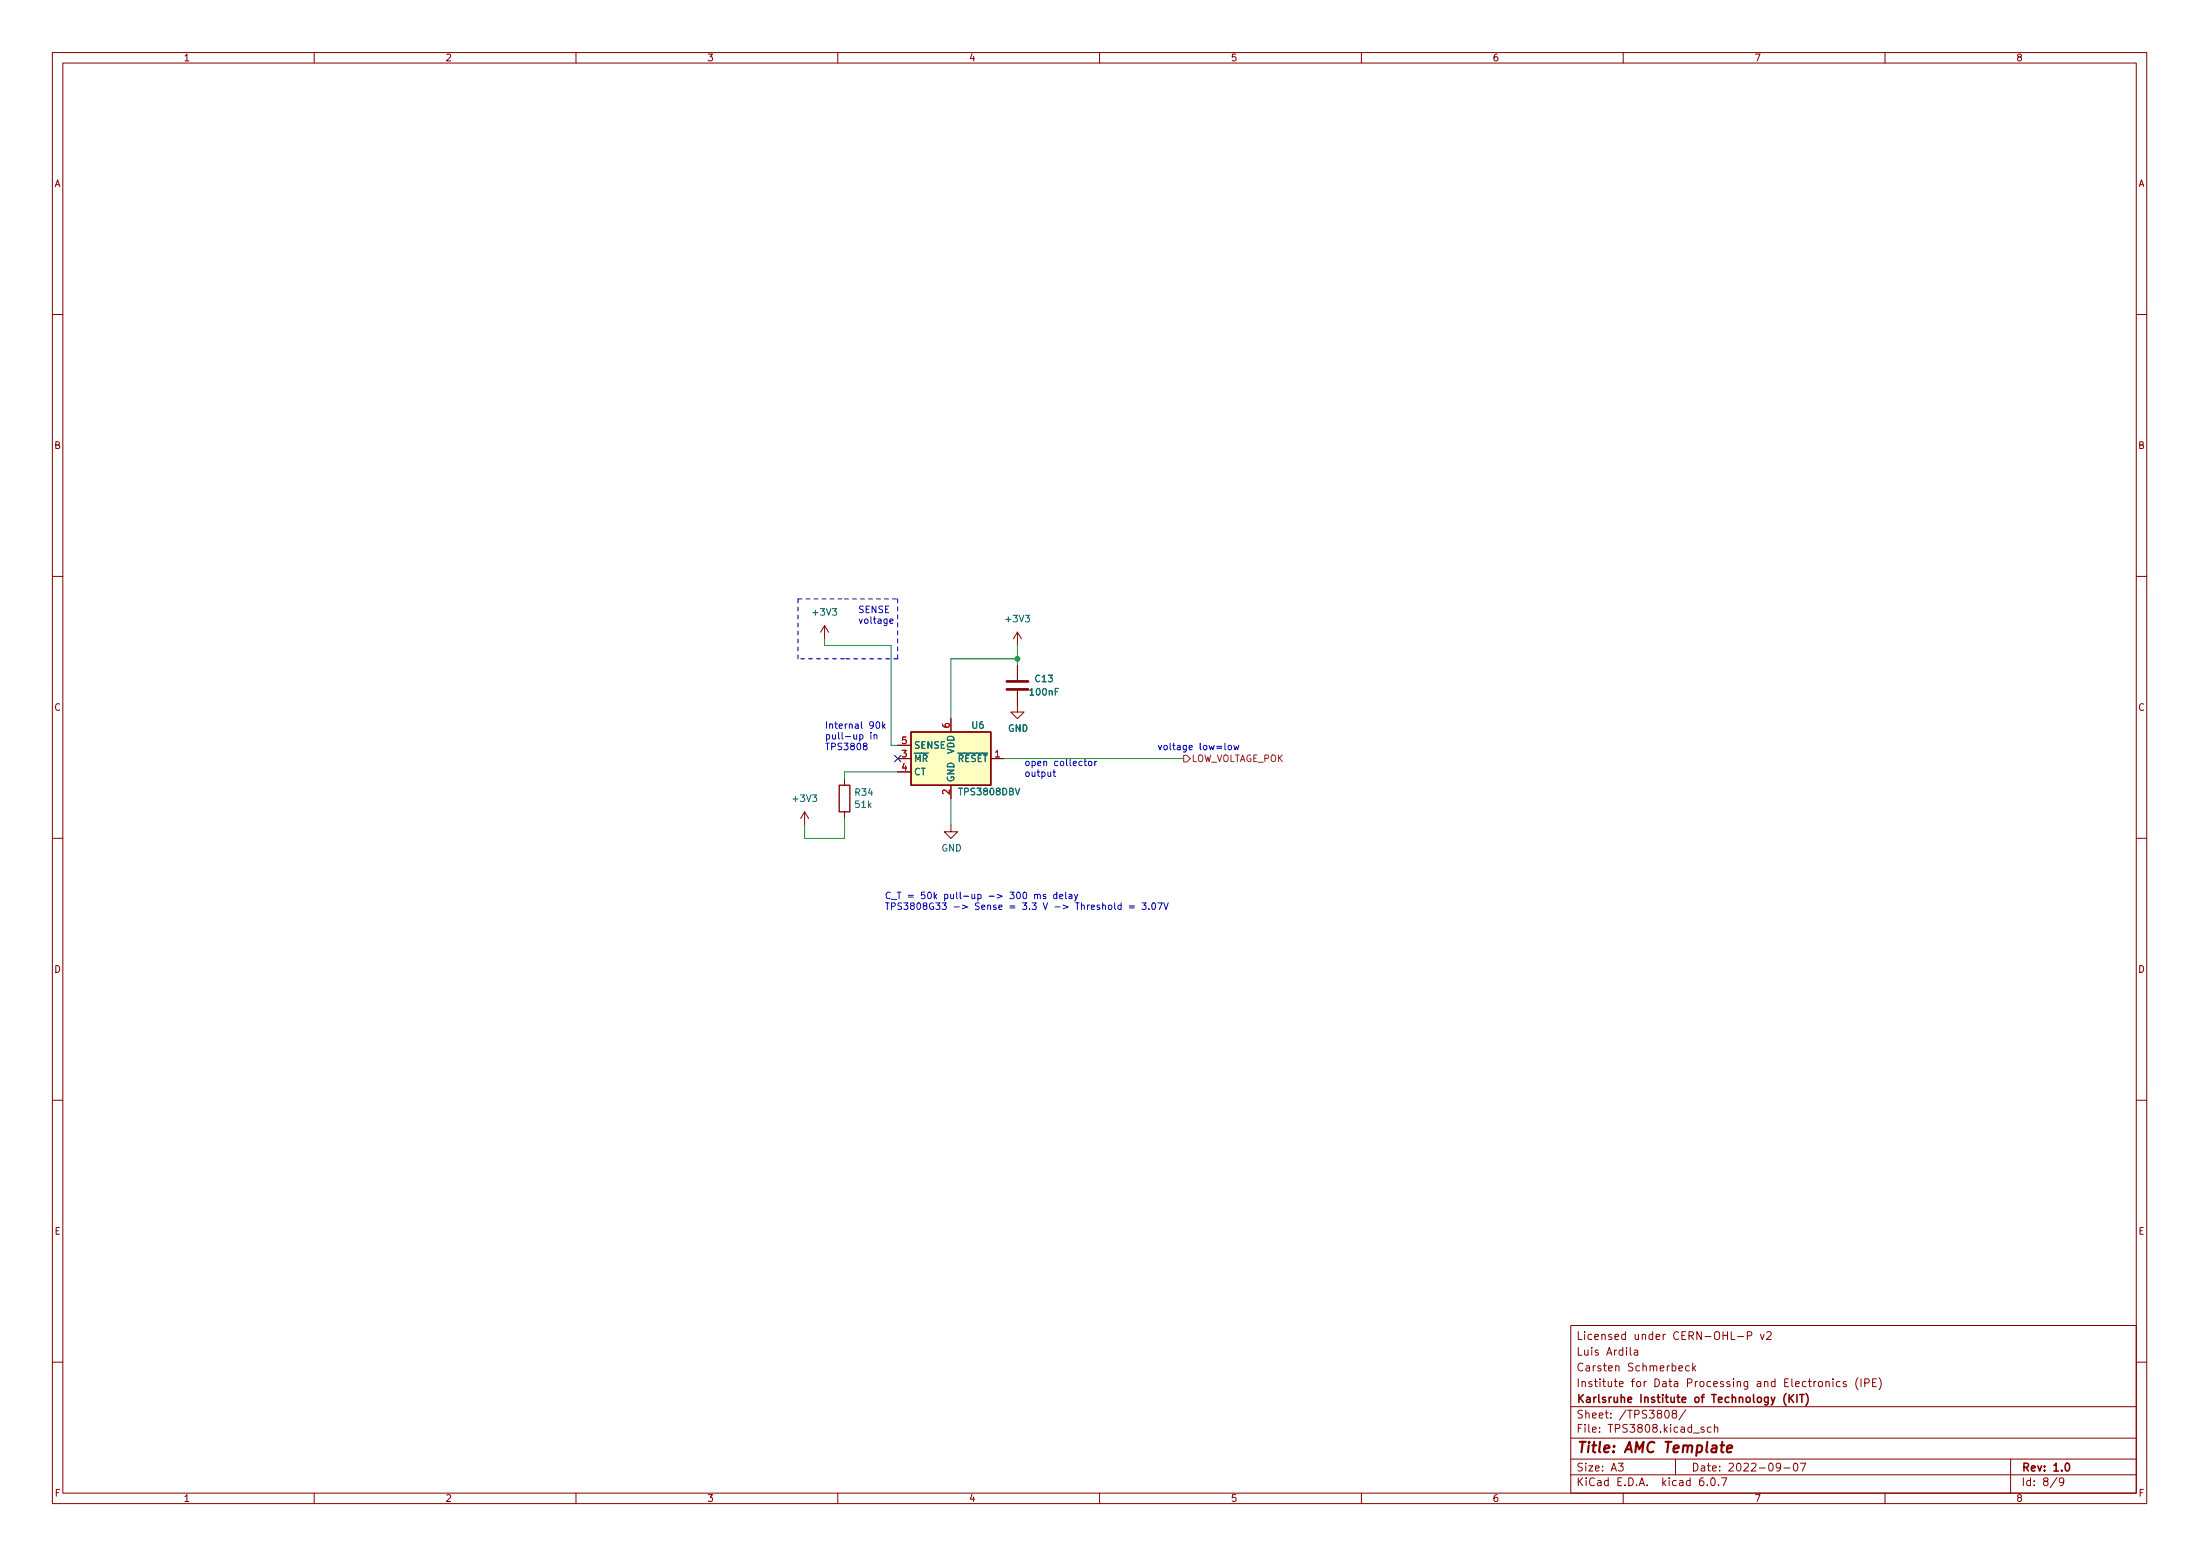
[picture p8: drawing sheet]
<svg xmlns="http://www.w3.org/2000/svg" width="420mm" height="297mm" viewBox="0 0 420 297" stroke-linecap="round" stroke-linejoin="round" font-family="sans-serif">
<g fill="none" stroke="#840000" stroke-width=".19">
<path d="M10 10h400v277h-400zM12 12h396v273h-396zM60 10v2M110 10v2M160 10v2M210 10v2M260 10v2M310 10v2M360 10v2M10 60h2M408 60h2M10 110h2"/>
<path d="M157.5 119.4l-.8 1.3M157.5 119.4v2.6M157.5 119.4l.7 1.3M408 110h2M181.6 137.2v2.5M194.3 131.9v4h1.3l-1.3 1.3-1.3-1.3h1.3M194.3 120.7l-.8 1.3M194.3 120.7v2.5M194.3 127v2.8M194.3 120.7l.8 1.3M153.7 155l-.8 1.2M153.7 155v2.5"/>
<path d="M153.7 155l.7 1.2M161.3 148.6v1.3M161.3 155v1.2M171.4 144.8h2.6M171.4 147.4h2.6M171.4 142.3h2.6M181.6 157.5v1.3h1.3l-1.3 1.3-1.3-1.3h1.3M181.6 149.9v2.5M189.2 144.8h2.6M10 160h2M408 160h2M10 210h2"/>
<path d="M408 210h2M300 253h108v32h-108zM311.4 257.2v1.3l.2 .2M312.1 257.8h.6l.1 .9M312.8 258.1h-.5a.29 .29 0 0 0-.2 .3 .29 .29 0 0 0 .2 .3l.5-.1M331.9 255.1h1.1M333.7 255l.7-.1 .2-.2-.1-.3-.2-.2h-.6v1.5M336.2 254.7l.4 1 .3-1M337.4 254.4l.6-.2 .2 .2 .1 .2-.9 1.1h.9M10 260h2M300 278.5h108M300 274.5h108"/>
<path d="M300 268.5h108M309.1 279.3h.9l-.5 .6 .4 .1v.7l-.2 .1-.6-.1M318.1 269.3l.2-.1a.8 .8 0 0 1 .5 .8 .8 .8 0 0 1-.5 .7 .99 .99 0 0 1-.2-1.4zM319.6 269.9l-.2-.3v-.2l.2-.2 .5 .1 .1 .2-.1 .2-.6 .2-.1 .2v.5l.2 .1h.3l.3-.3v-.3l-.3-.2M320 278.5v3M320.6 261.2l.8-.1-.1-.3-.4-.1-.3 .2 .1 .7h.6M321.9 269.1l-1.3 2M322.6 260.8l-.4-.1-.3 .3 .2 .6h.5M323.3 260.2v1.5M323.4 261.1l.4 .6M323.8 260.7l-.5 .6M325.4 272.5l-.3-.1-.2 .2v.2l.5 .2v.3h-.5"/>
<path d="M326.8 272.5l-.4-.1-.3 .3 .1 .6h.6M327.4 272.6l.2-.2 .4 .1 .1 .9M327.4 271.9v1.5M340.1 280l-.3 .2h-.3l-.3-.2 .2-.6 .4-.1 .2 .2a.99 .99 0 0 1-.4 1.3h-.2M342.7 279.4l.2-.1a.8 .8 0 0 1 .5 .8 .8 .8 0 0 1-.5 .7 1 1 0 0 1-.2-1.4zM343.8 279.3h1.1l-.7 1.5M347.4 263.8l.4-.1 .3 .3v.4l-.3 .3-.4-.1-.1-.2zM348.7 263.9l.2-.2 .4 .1 .1 .9M348.7 263.7v1M350.1 263.2v.2M350.1 263.7v1M351.4 263.8l-.4-.1-.3 .3 .2 .6h.5"/>
<path d="M352.6 263.8l-.4-.1-.2 .2 .1 .2 .5 .2v.3h-.6M354.9 263a1.72 1.72 0 0 0 0 2.3M355.4 263.2v1.5M356.1 264l.7-.1 .2-.2-.1-.3-.2-.2h-.6v1.5M357.6 263.9h.5M358.4 263.2h-.8v1.5h.8M358.9 263a1.72 1.72 0 0 1 0 2.3M384 278.5v6.5M408 260h2M60 285v2M110 285v2M160 285v2"/>
<path d="M210 285v2M260 285v2M300 281.5h108M310 285v2M325.3 282.1a.59 .59 0 0 0-.7 .7v.5l.1 .2 .4 .1 .3-.1v-.5l-.1-.2-.4-.1-.3 .3M326.1 283.5v.1M326.8 282.3l.3-.2a.8 .8 0 0 1 .5 .8 .8 .8 0 0 1-.5 .7l-.3-.1-.1-.5zM328.2 283.5v.1M328.8 282.1h1l-.7 1.5M340.7 280.2h1.2M360 285v2M392.9 282l-1.3 2"/>
<path d="M394.1 282.8l-.3 .2h-.2l-.3-.2 .1-.6 .4-.1 .3 .2a.99 .99 0 0 1-.4 1.3h-.3"/>
</g>
<path d="M341.1 266a1.73 1.73 0 0 0 0 2.3M341.7 266.2v1.5M341.9 266.9l.6 .8M342.5 266.2l-.8 .9M343.2 266.2v1.5M343.7 266.2h.8M344.1 266.2v1.5M344.9 266a1.73 1.73 0 0 1 0 2.3M394.6 279.4l.2-.1a.8 .8 0 0 1 .5 .8 .8 .8 0 0 1-.5 .7 1 1 0 0 1-.2-1.4z" fill="none" stroke="#840000" stroke-width=".3"/>
<path d="M328.6 275.9h.7M328.9 275.2l-.2 1.8 .1 .1 .4 .1M329.8 276.6l1-.2-.1-.4-.5-.1-.3 .3-.1 .9h.8" fill="none" stroke="#840000" stroke-width=".4"/>
<path d="M174 139.7h15.2v10.2h-15.2zM160.3 149.9h2v5.1h-2z" fill="none" stroke="#840000" stroke-width=".25"/>
<path d="M174 139.7h15.2v10.2h-15.2z" fill="#ffffc2" stroke="#ffffc2" stroke-width=".19"/>
<path d="M192.3 131.6h4M192.3 130.1h4" fill="none" stroke="#840000" stroke-width=".51"/>
<path d="M226.1 144.2h.6l.6 .6-.6 .7h-.6z" fill="none" stroke="#725600" stroke-width=".19"/>
<g fill="none" stroke="#0000c2" stroke-width=".19">
<path d="M170 118.6l.6-.1-.1-.3h-.4l-.1 .1v.6h.5M166.3 139.8v.1M167.4 137.9l.2-.1a.68 .68 0 0 1 .4 .6 .68 .68 0 0 1-.4 .6l-.3-.4zM168.6 137.8v1.2M168.7 138.6l.3 .4M169 138.2l-.4 .5M165.1 142.4l-.2-.2v-.2l.2-.1h.4v.4l-.5 .2-.1 .2v.3l.2 .1h.3l.2-.2v-.2l-.2-.3M166.3 140.2v.9M166.9 140.4l.2-.2 .3 .1 .1 .8M166.9 140.2v.9M201.1 147.4h.5M201.3 146.9v1.1l.3 .2"/>
<path d="M207 145.3h.5M207.2 144.9v1.1l.3 .2M208 145.4l.3-.1 .2 .3v.3l-.2 .3-.3-.1-.1-.2zM209.1 145.3v.9M209.4 145.3l-.3 .3M233.9 141.9v1.1l.2 .1M234.7 142.4l.3-.1 .2 .2v.4l-.2 .2h-.3l-.2-.2zM235.6 142.3l.3 .8 .2-.6 .3 .6 .2-.8M197.6 170.8l.2-.1 .3 .1v.8M197.6 170.7v.9M198.1 170.9l.2-.2 .3 .1 .1 .8M199.7 170.8l-.3-.1-.2 .2 .1 .2 .4 .1v.3h-.5"/>
<path d="M201.8 170.8l-.3-.1-.3 .3 .1 .5h.5M201.8 170.3v1.3M202.4 171.1l.6-.1-.1-.2-.3-.1-.2 .2v.6h.5M203.5 170.3v1.1l.2 .2M204.2 170.8h.5v.8M204.7 171l-.4 .1-.2 .2 .2 .3 .4-.1M205.2 170.7l.3 .9M205.8 170.7l-.4 1.2-.2 .1M210.6 172.9l.2-.1h.3v.8M211.8 172.8h.3l.2 .2v.4l-.2 .2h-.3l-.1-.2zM212.9 172.3v1.1l.2 .2M214.1 172.8h-.4l-.2 .2 .1 .6h.5"/>
<path d="M214.1 172.3v1.3M215.7 173h.9M215.7 173.3h.9M218.1 172.3h.8l-.4 .5 .3 .2v.5l-.2 .1-.5-.1M219.4 173.5v.1M220.1 172.4l.2-.1a.68 .68 0 0 1 .4 .7 .68 .68 0 0 1-.4 .6 .84 .84 0 0 1-.2-1.2zM221.1 172.3h.9l-.6 1.3M222.3 172.3l.4 1.3 .4-1.3"/>
</g>
<path d="M152.4 114.3h8.9M161.3 114.3h10.1M171.4 114.3v11.5M152.4 125.8v-11.5M161.3 125.8h-8.9M171.4 125.8h-10.1" fill="none" stroke="#0000c2" stroke-width=".19" stroke-dasharray=".8 .8"/>
<path d="M157.5 122v1.2h12.7v19.1h1.2M194.3 123.2v3.8M194.3 125.8h-12.7v11.4M161.3 156.2v3.9h-7.6v-2.6M171.4 147.4h-10.1v1.2M181.6 152.4v5.1M191.8 144.8h34.3" fill="none" stroke="#009600" stroke-width=".19"/>
<path d="M170.8 144.2l1.3 1.2M172.1 144.2l-1.3 1.2" fill="none" stroke="#000084" stroke-width=".19"/>
<circle cx="194.3" cy="125.8" r=".46" fill="#009600" stroke="#009600" stroke-width=".19"/>
<text font-size="2.8" fill="#840000" x="301" y="277.3">Title: AMC Template</text>
<g font-size="2.1" fill="#840000">
<text x="301" y="255.8">Licensed under CERN-OHL-P v2</text>
<text x="301" y="261.8">Carsten Schmerbeck</text>
<text x="301" y="258.8">Luis Ardila</text>
<text x="301" y="267.8">Karlsruhe Institute of Technology (KIT)</text>
<text x="301" y="264.8">Institute for Data Processing and Electronics (IPE)</text>
<text x="301" y="273.5">File: TPS3808.kicad_sch</text>
<text x="301" y="270.8">Sheet: /TPS3808/</text>
<text x="301" y="280.9">Size: A3</text>
<text x="323" y="280.9">Date: 2022-09-07</text>
<text x="386" y="280.9">Rev: 1.0</text>
<text x="301" y="283.7">KiCad E.D.A. kicad 6.0.7</text>
<text x="386" y="283.7">Id: 8/9</text>
</g>
<g font-size="1.8" fill="#840000">
<text x="35" y="11.7">1</text>
<text x="85" y="11.7">2</text>
<text x="135" y="11.7">3</text>
<text x="185" y="11.7">4</text>
<text x="235" y="11.7">5</text>
<text x="285" y="11.7">6</text>
<text x="335" y="11.7">7</text>
<text x="385" y="11.7">8</text>
<text x="10.3" y="35.7">A</text>
<text x="408.3" y="35.7">A</text>
<text x="10.3" y="85.7">B</text>
<text x="408.3" y="85.7">B</text>
<text x="10.3" y="135.7">C</text>
<text x="408.3" y="135.7">C</text>
<text x="10.3" y="185.7">D</text>
<text x="408.3" y="185.7">D</text>
<text x="10.4" y="235.7">E</text>
<text x="408.4" y="235.7">E</text>
<text x="10.4" y="285.7">F</text>
<text x="35" y="286.7">1</text>
<text x="85" y="286.7">2</text>
<text x="135" y="286.7">3</text>
<text x="185" y="286.7">4</text>
<text x="235" y="286.7">5</text>
<text x="285" y="286.7">6</text>
<text x="335" y="286.7">7</text>
<text x="385" y="286.7">8</text>
<text x="408.4" y="285.7">F</text>
</g>
<g font-size="1.8" fill="#006464">
<text x="155.4" y="117.5">+3V3</text>
<text x="192.2" y="118.8">+3V3</text>
<text x="197.8" y="130.2">C13</text>
<text x="196.8" y="132.8">100nF</text>
<text x="174.5" y="142.9">SENSE</text>
<text x="182.2" y="144" transform="rotate(-90 182.2 144)">VDD</text>
<text x="185.6" y="139.1">U6</text>
<text x="192.5" y="139.7">GND</text>
<text x="174.5" y="145.5">~{MR}</text>
<text x="174.5" y="148">CT</text>
<text x="181.4" y="145.5">~{RESET}</text>
<text x="182.2" y="149.4" transform="rotate(-90 182.2 149.4)">GND</text>
<text x="151.6" y="153.1">+3V3</text>
<text x="163.4" y="151.9">R34</text>
<text x="163.4" y="154.2">51k</text>
<text x="183.4" y="151.8">TPS3808DBV</text>
<text x="179.8" y="162.5">GND</text>
</g>
<g font-size="1.8" fill="#0000c2">
<text x="163.8" y="117">SENSE</text>
<text x="163.8" y="119.1">voltage</text>
<text x="157.5" y="139.1">Internal 90k</text>
<text x="157.5" y="141.2">pull-up in</text>
<text x="157.5" y="143.2">TPS3808</text>
<text x="221" y="143.2">voltage low=low</text>
<text x="195.6" y="146.2">open collector</text>
<text x="195.6" y="148.3">output</text>
<text x="168.9" y="171.6">C_T = 50k pull-up -&gt; 300 ms delay</text>
<text x="168.9" y="173.7">TPS3808G33 -&gt; Sense = 3.3 V -&gt; Threshold = 3.07V</text>
</g>
<g font-size="1.8" fill="#a90000">
<text x="172.2" y="142">5</text>
<text x="181.4" y="139" transform="rotate(-90 181.4 139)">6</text>
<text x="172.2" y="144.6">3</text>
<text x="172.2" y="147.1">4</text>
<text x="190" y="144.6">1</text>
<text x="181.4" y="151.7" transform="rotate(-90 181.4 151.7)">2</text>
</g>
<text font-size="1.8" fill="#725600" x="227.5" y="145.5">LOW_VOLTAGE_POK</text>
</svg>
